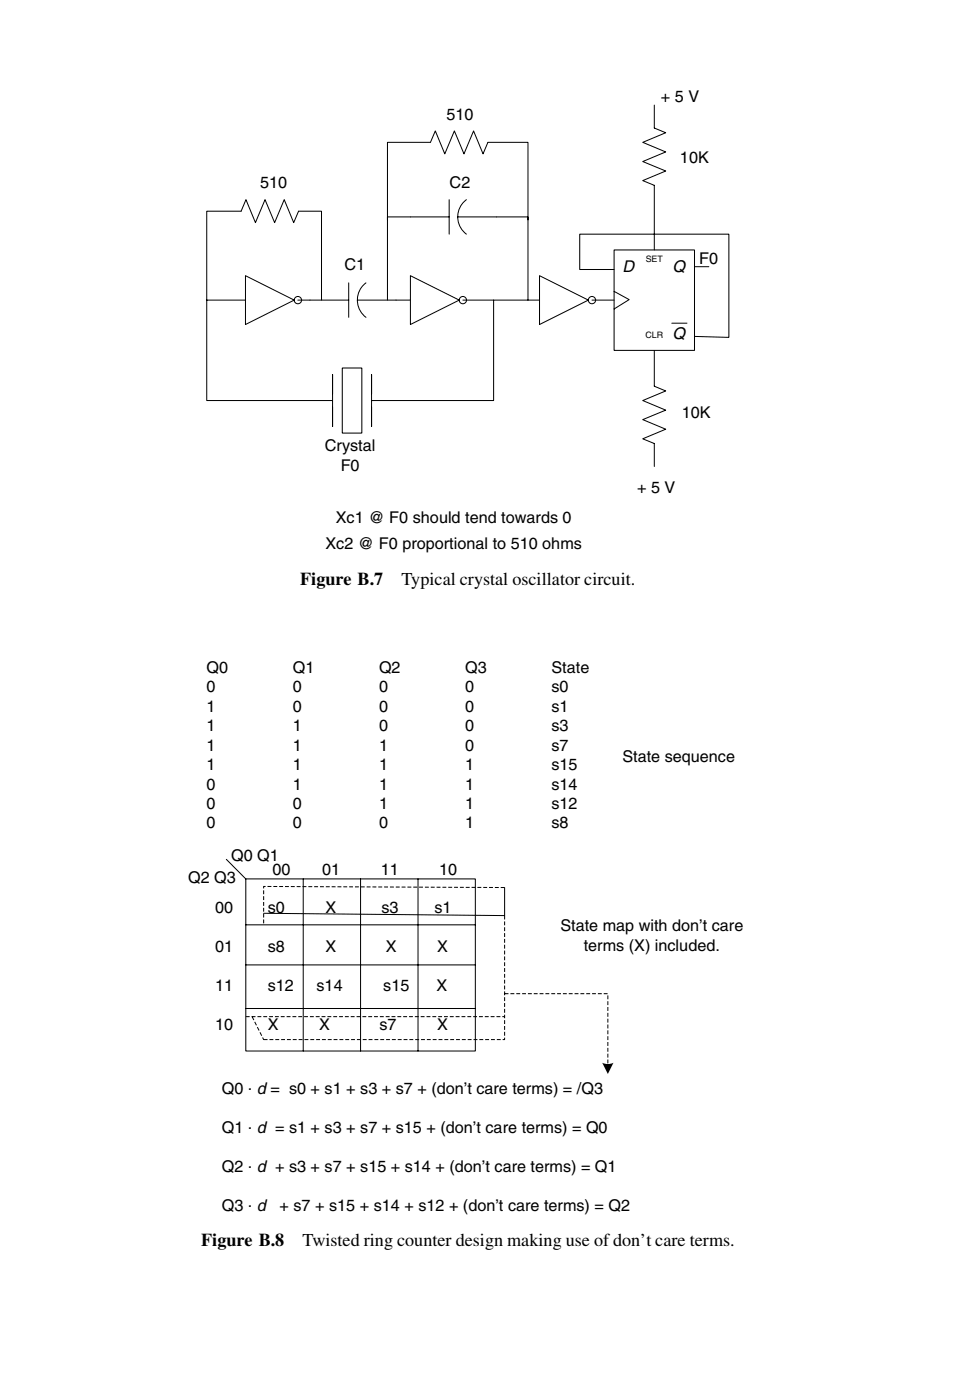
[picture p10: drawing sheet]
<svg xmlns="http://www.w3.org/2000/svg" width="168mm" height="244mm" viewBox="0 0 168 244" stroke-linecap="round" stroke-linejoin="round" font-family="sans-serif">
<path d="M107 43.6h14v17.5h-14zM107 50.8l2.6 1.4-2.6 1.6M117.1 56.3h2.6" fill="none" stroke="#000" stroke-width=".18"/>
<path d="M102.5 52.3a.65 .65 0 0 0 1.3 0 .65 .65 0 0 0-1.3 0zM94 48.1l8.5 4.2-8.5 4.3z" fill-rule="evenodd" fill="#fff"/>
<g fill="none" stroke="#000" stroke-width=".18">
<path d="M94 48.1l8.5 4.2-8.5 4.3z"/>
<circle cx="103.2" cy="52.3" r=".63"/>
</g>
<path d="M80 52.3a.65 .65 0 0 0 1.3 0 .65 .65 0 0 0-1.3 0zM71.5 48.1l8.5 4.2-8.5 4.3z" fill-rule="evenodd" fill="#fff"/>
<g fill="none" stroke="#000" stroke-width=".18">
<path d="M71.5 48.1l8.5 4.2-8.5 4.3z"/>
<circle cx="80.7" cy="52.3" r=".63"/>
</g>
<path d="M51.3 52.3a.64 .64 0 0 0 1.2 0 .64 .64 0 0 0-1.2 0zM42.8 48.1l8.5 4.2-8.5 4.3z" fill-rule="evenodd" fill="#fff"/>
<g fill="none" stroke="#000" stroke-width=".18">
<path d="M42 36.8l.9-2 1.6 4 1.7-4 1.7 4 1.6-4 1.7 4 .8-2M71.5 37.8h6.8M75 24.8l.9-2 1.6 4 1.7-4 1.7 4 1.6-4 1.7 4 .8-2M78.3 34.8v6M79.8 37.8h6.7M81.3 34.8a3.7 3.7 0 0 0 0 6M42.8 48.1l8.5 4.2-8.5 4.3zM54 52.3h6.8M60.8 49.3v6M62.3 52.3h6.7M63.8 49.3a3.8 3.8 0 0 0 0 6"/>
<circle cx="51.9" cy="52.3" r=".64"/>
</g>
<path d="M59.7 64.1h3.4v11.4h-3.4z" fill="#fff"/>
<g fill="none" stroke="#000" stroke-width=".18">
<path d="M114 18.3v4l2 .8-4 1.7 4 1.7-4 1.7 4 1.6-4 1.7 2 .8v11.3M42 36.8h-6v15.5M52 36.8h4v15.5M71.5 37.8h-4v14.5M75 24.8h-7.5v13.5M85 24.8h7v13.5M86.5 37.8h5.5v14.5M36 52.3v17.5h22M36 52.3h6.8M51.9 52.3h2.1M69 52.3h2.5M80.7 52.3h13.3"/>
<path d="M86 52.3v17.5h-21.2M103.2 52.3h3.8M107 47h-6v-6.2h26v18l-6-.2M121 46.5h2.5M58 65.3v9M59.7 64.1h3.4v11.4h-3.4zM64.8 65.3v9M114 61.1v6.2l2 .8-4 1.7 4 1.7-4 1.6 4 1.7-4 1.7 2 .8v4M39.4 149.8l3.4 3.4M42.8 153.2h40v30h-40zM52.8 153.2v30M62.8 153.2v30"/>
<path d="M72.8 153.2v30M87.9 154.7v4.9l-42-.4M42.8 168.2h40M42.8 161.2h40M42.8 175.8h40"/>
</g>
<path d="M87.9 154.7l-42-.2v6.7M87.9 159.6v17.6M42.8 177.2h45.1M43.9 177.2l2 4M87.9 173.2h18v12.5M45.9 181.2h42v-4" fill="none" stroke="#000" stroke-width=".18" stroke-dasharray=".7 .3" stroke-linecap="butt"/>
<path d="M105 185.2a2.24 2.24 0 0 0 1.9 0l-1 2z" fill-rule="evenodd" fill="#000"/>
<g font-size="3.2">
<text x="52.3" y="101.9">Figure B.7</text>
<text x="70" y="101.9">Typical crystal oscillator circuit.</text>
<text x="35.1" y="217.2">Figure B.8</text>
<text x="52.7" y="217.2">Twisted ring counter design making use ofdon’t care terms.</text>
</g>
<g font-size="2.8">
<text x="115.2" y="17.8">+ 5 V</text>
<text x="77.8" y="21">510</text>
<text x="118.5" y="28.5">10K</text>
<text x="45.3" y="32.8">510</text>
<text x="78.4" y="32.8">C2</text>
<text x="60.1" y="47">C1</text>
<text x="108.5" y="47.4">D</text>
<text x="117.2" y="47.4">Q</text>
<text x="121.9" y="46">F0</text>
<text x="117.2" y="59.1">Q</text>
<text x="118.9" y="72.8">10K</text>
<text x="56.6" y="78.6">Crystal</text>
<text x="59.4" y="82">F0</text>
<text x="111" y="86">+ 5 V</text>
<text x="56.7" y="95.8">Xc2 @ F0 proportional to 510 ohms</text>
<text x="58.5" y="91.1">Xc1 @ F0 should tend towards 0</text>
<text x="36" y="117.3">Q0</text>
<text x="51" y="117.3">Q1</text>
<text x="66.1" y="117.3">Q2</text>
<text x="81.1" y="117.3">Q3</text>
<text x="96.1" y="117.3">State</text>
<text x="36" y="120.7">0</text>
<text x="36" y="124.1">1</text>
<text x="51" y="120.7">0</text>
<text x="51" y="124.1">0</text>
<text x="66.1" y="120.7">0</text>
<text x="66.1" y="124.1">0</text>
<text x="81.1" y="120.7">0</text>
<text x="81.1" y="124.1">0</text>
<text x="96.1" y="120.7">s0</text>
<text x="96.1" y="124.1">s1</text>
<text x="36" y="127.4">1</text>
<text x="36" y="130.8">1</text>
<text x="51" y="127.4">1</text>
<text x="51" y="130.8">1</text>
<text x="66.1" y="127.4">0</text>
<text x="66.1" y="130.8">1</text>
<text x="81.1" y="127.4">0</text>
<text x="81.1" y="130.8">0</text>
<text x="96.1" y="127.4">s3</text>
<text x="96.1" y="130.8">s7</text>
<text x="36" y="134.2">1</text>
<text x="36" y="137.6">0</text>
<text x="51" y="134.2">1</text>
<text x="51" y="137.6">1</text>
<text x="66.1" y="134.2">1</text>
<text x="66.1" y="137.6">1</text>
<text x="81.1" y="134.2">1</text>
<text x="81.1" y="137.6">1</text>
<text x="96.1" y="134.2">s15</text>
<text x="96.1" y="137.6">s14</text>
<text x="108.5" y="132.8">State sequence</text>
<text x="36" y="141">0</text>
<text x="51" y="141">0</text>
<text x="66.1" y="141">1</text>
<text x="81.1" y="141">1</text>
<text x="96.1" y="141">s12</text>
<text x="36" y="144.4">0</text>
<text x="51" y="144.4">0</text>
<text x="66.1" y="144.4">0</text>
<text x="81.1" y="144.4">1</text>
<text x="96.1" y="144.4">s8</text>
<text x="32.8" y="153.8">Q2 Q3</text>
<text x="40.3" y="150">Q0 Q1</text>
<text x="47.5" y="152.5">00</text>
<text x="56.1" y="152.5">01</text>
<text x="66.4" y="152.5">11</text>
<text x="76.6" y="152.5">10</text>
<text x="37.5" y="159.2">00</text>
<text x="46.7" y="159.2">s0</text>
<text x="56.7" y="159.2">X</text>
<text x="66.5" y="159.2">s3</text>
<text x="75.7" y="159.2">s1</text>
<text x="37.5" y="165.9">01</text>
<text x="46.7" y="165.9">s8</text>
<text x="56.7" y="165.9">X</text>
<text x="67.2" y="165.9">X</text>
<text x="76.2" y="165.9">X</text>
<text x="97.7" y="162.3">State map with don’t care</text>
<text x="101.7" y="165.7">terms (X) included.</text>
<text x="37.5" y="172.7">11</text>
<text x="46.7" y="172.7">s12</text>
<text x="55.2" y="172.7">s14</text>
<text x="66.8" y="172.7">s15</text>
<text x="76" y="172.7">X</text>
<text x="37.5" y="179.5">10</text>
<text x="46.7" y="179.5">X</text>
<text x="55.6" y="179.5">X</text>
<text x="66.1" y="179.5">s7</text>
<text x="76.2" y="179.5">X</text>
<text x="38.7" y="190.7">Q0 . d = s0 + s1 + s3 + s7 + (don’t care terms) = /Q3</text>
<text x="38.7" y="197.4">Q1 . d = s1 + s3 + s7 + s15 + (don’t care terms) = Q0</text>
<text x="43.2" y="203.5">.</text>
<text x="38.7" y="204.2">Q2</text>
<text x="44.8" y="204.2">d + s3 + s7 + s15 + s14 + (don’t care terms) = Q1</text>
<text x="38.7" y="211">Q3</text>
<text x="43.2" y="210.3">.</text>
<text x="44.8" y="211">d</text>
<text x="48.7" y="211">+ s7 + s15 + s14 + s12 + (don’t care terms) = Q2</text>
</g>
<g font-size="1.5">
<text x="112.5" y="45.6">SET</text>
<text x="112.5" y="59">CLR</text>
</g>
</svg>
